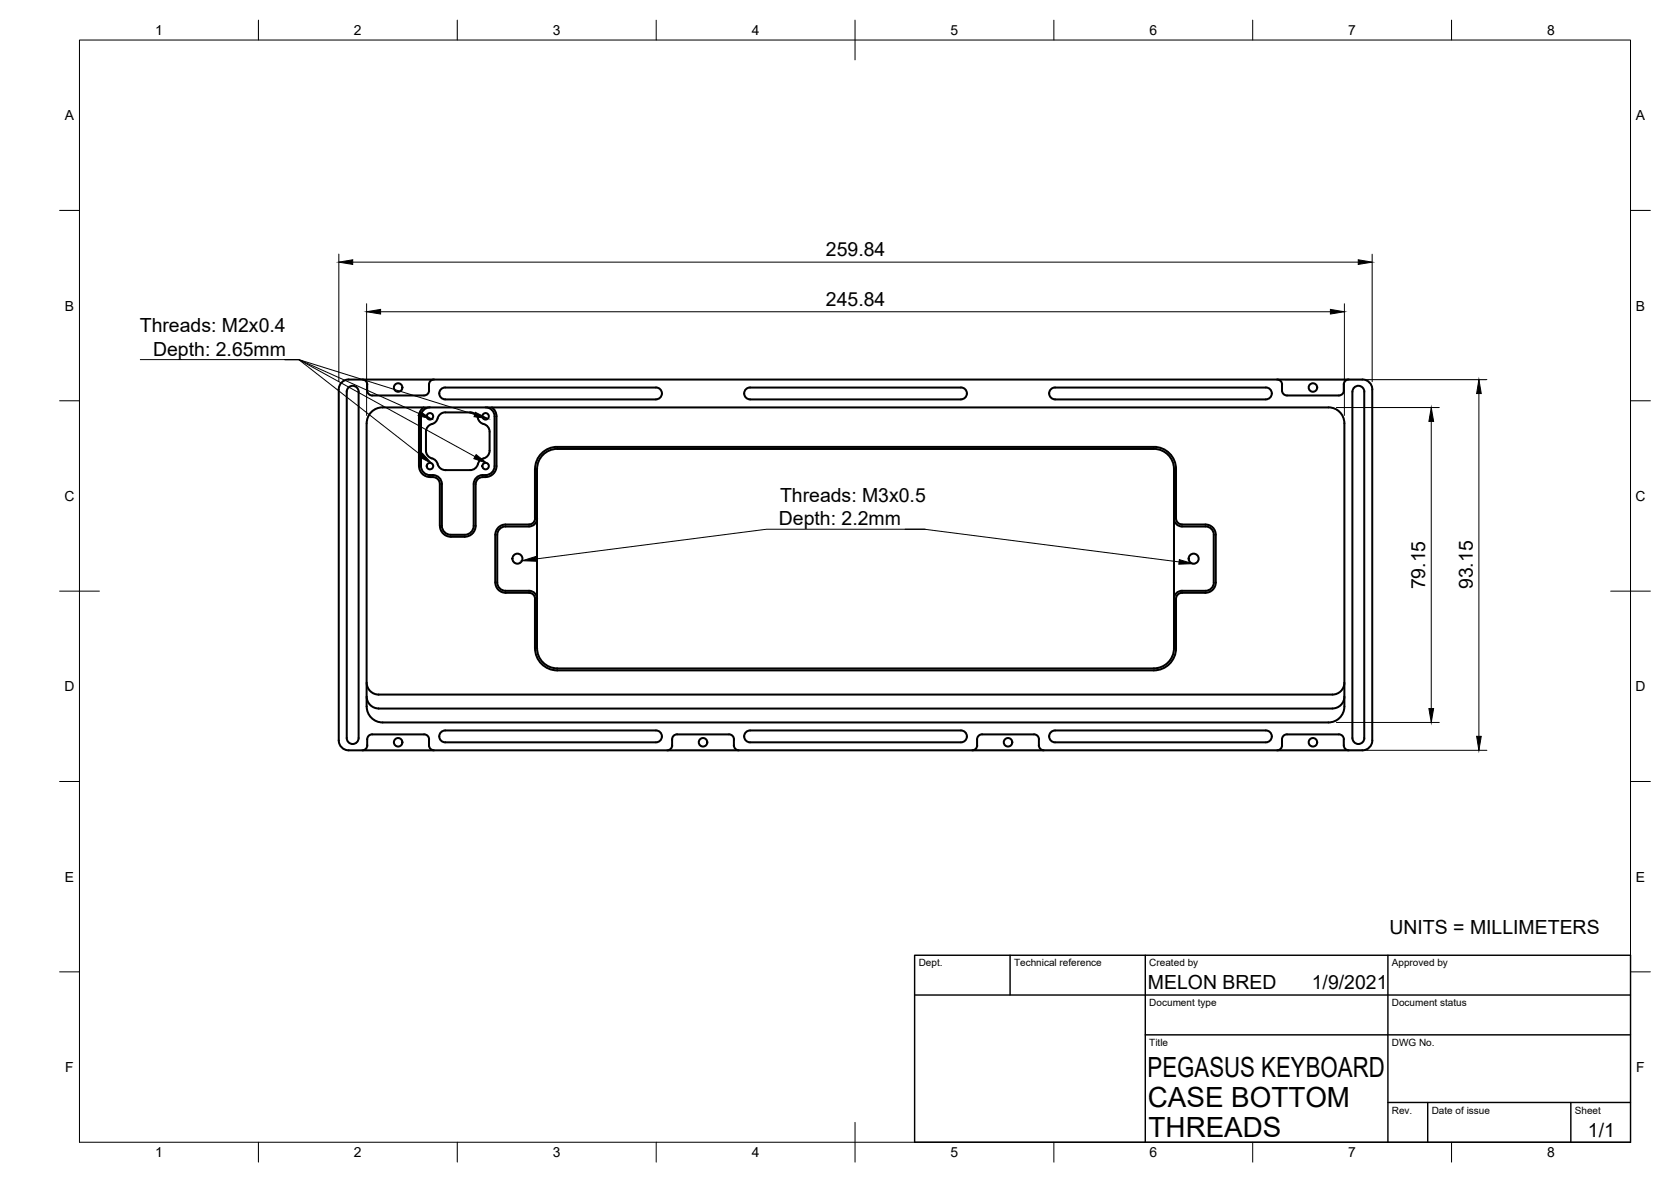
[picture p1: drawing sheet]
<svg xmlns="http://www.w3.org/2000/svg" width="420mm" height="297mm" viewBox="0 0 420 297" stroke-linecap="round" stroke-linejoin="round" font-family="sans-serif">
<!-- layer: Visible -->
<g fill="none" stroke="#000" stroke-width=".51">
<path d="M86.1 95.9l1-.5h.6h254.9a2.48 2.48 0 0 1 2.4 2.5l.1 88.2a2.51 2.51 0 0 1-2.6 2.5h-254.8a2.51 2.51 0 0 1-2.5-2.5v-88.2a2.5 2.5 0 0 1 .9-2zM87.5 97.6a1.49 1.49 0 0 1 1.6-.6 1.49 1.49 0 0 1 1.1 1.4v87.1a1.49 1.49 0 0 1-1.5 1.5 1.49 1.49 0 0 1-1.5-1.5v-87.1zM109.1 95.4a1.26 1.26 0 0 0-1.2 1.2v1.5a1.22 1.22 0 0 1-1.3 1.3h-13a1.26 1.26 0 0 1-1.3-1.3v-1.5a1.22 1.22 0 0 0-1.2-1.2M110.7 98l.8-.6h.4h53a1.5 1.5 0 0 1 1.5 1.5 1.5 1.5 0 0 1-1.5 1.5h-53a1.49 1.49 0 0 1-1.3-.9 1.49 1.49 0 0 1 .1-1.5zM187.4 98l.7-.6h.5h53a1.5 1.5 0 0 1 1.5 1.5 1.5 1.5 0 0 1-1.5 1.5h-53a1.49 1.49 0 0 1-1.3-.9 1.49 1.49 0 0 1 .1-1.5zM318.3 97.4h-53a1.49 1.49 0 0 0-1.5 1.5 1.49 1.49 0 0 0 1.5 1.5h53M318.3 97.4a1.49 1.49 0 0 1 1.5 1.5 1.49 1.49 0 0 1-1.5 1.5M339.1 95.4a1.26 1.26 0 0 0-1.2 1.2v1.5a1.22 1.22 0 0 1-1.3 1.3h-13a1.26 1.26 0 0 1-1.3-1.3v-1.5a1.22 1.22 0 0 0-1.2-1.2M340 98.5v87M340.1 98.4a1.48 1.48 0 0 1 1.5-1.4 1.48 1.48 0 0 1 1.4 1.5v87a1.49 1.49 0 0 1-1.4 1.5 1.49 1.49 0 0 1-1.5-1.5M92.2 106.4v71.2M92.2 106.4a4 4 0 0 1 4-4h237.8a4 4 0 0 1 4 4v71.2"/>
<path d="M105.3 104.6v12.5M105.4 117.1a2.89 2.89 0 0 0 3.4 2.8M105.9 117.1a2.38 2.38 0 0 0 2.9 2.3M105.9 104.6v12.5M106.5 102.4a2.74 2.74 0 0 0-1.1 2.2M108.1 102.4a2.25 2.25 0 0 0-2.2 2.2M108.8 119.9a1.75 1.75 0 0 1 1.8 1.7v10.6M108.8 119.4a2.25 2.25 0 0 1 2.3 2.3v10.4a2.25 2.25 0 0 0 2.2 2.3h3.6a2.25 2.25 0 0 0 2.2-2.2v-10.6a2.25 2.25 0 0 1 2.3-2.2M112 103.6h6.2M112 103.6a2.16 2.16 0 0 0-2.1 1.9l-.5 .7-.8 .4a2 2 0 0 0-1.5 1.9v4.8l.2 .8a3.5 3.5 0 0 0 2.1 1.5l.6 1M118.2 103.6a2.16 2.16 0 0 1 2.1 1.9l.5 .7 .8 .4M120.2 116.6a2 2 0 0 1-2 1.5h-6.2a2 2 0 0 1-2-1.5"/>
<path d="M121.4 119.9a1.75 1.75 0 0 0-1.8 1.7M121.6 115.2l-.8 .4-.6 1M121.6 106.6a2 2 0 0 1 1.5 1.9v4.8l-.2 .8a2 2 0 0 1-1.3 1.1M122.1 102.4a2.25 2.25 0 0 1 2.3 2.2M123.7 102.4a2.74 2.74 0 0 1 1.1 2.2M124.4 117.1a2.39 2.39 0 0 1-3.1 2.3M124.4 104.6v12.5M124.8 117.1a2.9 2.9 0 0 1-3.5 2.8M124.8 104.6v12.5M140.1 112.3h150M140.1 112.3a5.6 5.6 0 0 0-5.6 5.6v12.4a1.52 1.52 0 0 1-1.5 1.5h-5.9a2.6 2.6 0 0 0-2.6 2.6v12a2.6 2.6 0 0 0 2.6 2.6h5.9a1.49 1.49 0 0 1 1.5 1.5v12.4M290.1 112.3a5.6 5.6 0 0 1 5.6 5.6v12.4a1.49 1.49 0 0 0 1.5 1.5h5.9a2.57 2.57 0 0 1 2.6 2.6v12a2.57 2.57 0 0 1-2.6 2.6h-5.9a1.49 1.49 0 0 0-1.5 1.5v12.4"/>
<path d="M119.6 121.7v10.4a2.74 2.74 0 0 1-2.7 2.8h-3.6a2.78 2.78 0 0 1-2.7-2.8M135 130.3a2.04 2.04 0 0 1-2 2h-5.9a2.08 2.08 0 0 0-2.1 2.1v12a2.08 2.08 0 0 0 2.1 2.1h5.9a2 2 0 0 1 2 2M295.2 130.3a2 2 0 0 0 2 2h5.9a2.05 2.05 0 0 1 2.1 2.1v12a2.05 2.05 0 0 1-2.1 2.1h-5.9a2 2 0 0 0-2 2M92.2 171.6a2.99 2.99 0 0 0 3 2.9h239.8a2.99 2.99 0 0 0 3-2.9M92.2 175a2.99 2.99 0 0 0 3 3M92.2 177.5a4 4 0 0 0 4 4.1h237.8a4 4 0 0 0 4-4.1M95.2 178.1h239.8M134.5 162.9a5.6 5.6 0 0 0 5.6 5.6h150a5.6 5.6 0 0 0 5.6-5.6M135 162.9v-45a5.1 5.1 0 0 1 5.1-5.1h150a5 5 0 0 1 5.1 5.1v45M135 162.9a5.1 5.1 0 0 0 5.1 5.1h150a5.1 5.1 0 0 0 5.1-5.1M338 175a2.99 2.99 0 0 1-3 3M91.1 188.6a1.26 1.26 0 0 0 1.3-1.3l-.1-1.5a1.26 1.26 0 0 1 1.3-1.3l13 .1a1.22 1.22 0 0 1 1.3 1.2v1.5a1.26 1.26 0 0 0 1.2 1.3"/>
<path d="M111.1 183.9l.8-.3h53a1.49 1.49 0 0 1 1.5 1.5 1.49 1.49 0 0 1-1.5 1.4h-53a1.49 1.49 0 0 1-1.4-1 1.49 1.49 0 0 1 .6-1.6zM169 187.3v-1.5a1.26 1.26 0 0 1 1.3-1.3l13 .1a1.22 1.22 0 0 1 1.3 1.2l-.1 1.5a1.26 1.26 0 0 0 1.3 1.3M169 187.3a1.26 1.26 0 0 1-1.2 1.3M187.7 183.9l.9-.3h53a1.49 1.49 0 0 1 1.5 1.5 1.49 1.49 0 0 1-1.5 1.4h-53a1.49 1.49 0 0 1-1.4-1 1.49 1.49 0 0 1 .5-1.6zM245.7 187.3v-1.5a1.23 1.23 0 0 1 1.2-1.2l13.1-.1a1.23 1.23 0 0 1 1.2 1.3v1.5a1.26 1.26 0 0 0 1.3 1.3M245.7 187.3a1.26 1.26 0 0 1-1.3 1.3M318.3 183.6h-53a1.49 1.49 0 0 0-1.5 1.5 1.49 1.49 0 0 0 1.5 1.4h53M318.3 183.6a1.49 1.49 0 0 1 1.5 1.5 1.49 1.49 0 0 1-1.5 1.4M321.1 188.6a1.23 1.23 0 0 0 1.2-1.3v-1.5a1.23 1.23 0 0 1 1.3-1.2l13-.1a1.23 1.23 0 0 1 1.3 1.3v1.5a1.26 1.26 0 0 0 1.2 1.3"/>
<circle cx="100.1" cy="97.4" r="1.07"/>
<circle cx="330.1" cy="97.4" r="1.07"/>
<circle cx="108.1" cy="104.6" r=".81"/>
<circle cx="108.1" cy="117.1" r=".81"/>
<circle cx="122.1" cy="117.1" r=".81"/>
<circle cx="122.1" cy="104.6" r=".81"/>
<circle cx="130.1" cy="140.4" r="1.26"/>
<circle cx="300.1" cy="140.4" r="1.26"/>
<circle cx="100.1" cy="186.5" r="1.07"/>
<circle cx="176.8" cy="186.5" r="1.07"/>
<circle cx="253.5" cy="186.5" r="1.07"/>
<circle cx="330.1" cy="186.5" r="1.07"/>
</g>
<!-- layer: Border -->
<g fill="none" stroke="#000" stroke-width=".25">
<path d="M20 10.1h390v276.9h-390zM65 5.1v5M115 5.1v5M165 5.1v5M215 5.1v10M265 5.1v5M315 5.1v5M365 5.1v5M15 52.9h5M410 52.9h5M15 100.7h5M410 100.7h5"/>
<path d="M15 148.6h10M405 148.6h10M15 196.4h5M410 196.4h5M15 244.2h5M410 244.2h5M65 287v5M115 287v5M165 287v5M215 282.1v9.9M265 287v5M315 287v5"/>
<path d="M365 287v5"/>
</g>
<!-- layer: TitleBlock -->
<path d="M230 240.1h180v46.9h-180zM230 250h180M254 240.1v9.9M288 240.1v46.9M349 240.1v46.9M288 260.1h122M349 277.1h61M359 277.1v9.9M395 277.1v9.9" fill="none" stroke="#000" stroke-width=".36"/>
<!-- layer: Dimensions -->
<path d="M85.2 63.9v32M88.7 65.9h252.8M92.2 76.3v28.1M95.7 78.3h238.8M338 76.3v28.1M345 63.9v32M323.1 95.4h50.8M371.9 98.9v86.1M336 102.4h25.9M359.9 105.9v72.2M169.8 188.6h204.1M336 181.6h25.9" fill="none" stroke="#000" stroke-width=".25"/>
<path d="M85.2 65.9l3.5-.6v1.1zM92.2 78.3l3.5-.5v1.1zM334.5 77.8l3.5 .5-3.5 .6zM341.5 65.3l3.5 .6-3.5 .5zM371.9 95.4l.5 3.5h-1.1zM359.9 102.4l.6 3.5h-1.2zM359.3 178.1h1.2l-.6 3.5zM371.3 185h1.1l-.5 3.6z" fill="#000" stroke="#000" stroke-width=".25"/>
<!-- layer: Annotations -->
<path d="M105.6 103.4l2.9 1.9-3.4-.9zM106.2 113.9l2.4 2.6-3.1-1.7zM119.5 103.6l3.2 1.6-3.5-.5zM119.7 114.2l2.8 2.2-3.4-1.1zM131.3 140.9l3.4-1 .1 1.1zM296.5 140.6l3.5 1.1-3.6 .1z" fill="#000" stroke="#000" stroke-width=".25"/>
<path d="M35.3 90.4h39.8l30.2 13.5M71.6 90.4h3.5l44.3 13.8M71.6 90.4h3.5l44.3 24.4M71.6 90.4h3.5l30.8 24M227.6 133h4.8l64.1 8.2M232.6 133h-39.9l-58 7.5" fill="none" stroke="#000" stroke-width=".25"/>
<g font-size="7">
<text x="288.5" y="270.6">PEGASUS KEYBOARD</text>
<text x="288.6" y="278.1">CASE BOTTOM</text>
<text x="288.8" y="285.6">THREADS</text>
</g>
<g font-size="4.9">
<text x="207.7" y="64.3">259.84</text>
<text x="207.7" y="76.8">245.84</text>
<text x="35.2" y="83.6">Threads: M2x0.4</text>
<text x="38.5" y="89.4">Depth: 2.65mm</text>
<text x="196.1" y="126.2">Threads: M3x0.5</text>
<text x="195.9" y="132">Depth: 2.2mm</text>
<text x="358.3" y="148.1" transform="rotate(-90 358.3 148.1)">79.15</text>
<text x="370.3" y="148.1" transform="rotate(-90 370.3 148.1)">93.15</text>
<text x="349.4" y="234.6">UNITS = MILLIMETERS</text>
<text x="288.6" y="248.6">MELON BRED</text>
<text x="329.8" y="248.6">1/9/2021</text>
<text x="399.3" y="285.8">1/1</text>
</g>
<g font-size="3.5">
<text x="39" y="8.8">1</text>
<text x="89" y="8.8">2</text>
<text x="139" y="8.8">3</text>
<text x="189" y="8.8">4</text>
<text x="239" y="8.8">5</text>
<text x="289" y="8.8">6</text>
<text x="339" y="8.8">7</text>
<text x="389" y="8.8">8</text>
<text x="16.3" y="30.2">A</text>
<text x="411.3" y="30.2">A</text>
<text x="16.3" y="78">B</text>
<text x="411.3" y="78">B</text>
<text x="16.2" y="125.9">C</text>
<text x="411.2" y="125.9">C</text>
<text x="16.2" y="173.7">D</text>
<text x="411.2" y="173.7">D</text>
<text x="16.3" y="221.6">E</text>
<text x="411.3" y="221.6">E</text>
<text x="16.4" y="269.4">F</text>
<text x="411.4" y="269.4">F</text>
<text x="39" y="290.8">1</text>
<text x="89" y="290.8">2</text>
<text x="139" y="290.8">3</text>
<text x="189" y="290.8">4</text>
<text x="239" y="290.8">5</text>
<text x="289" y="290.8">6</text>
<text x="339" y="290.8">7</text>
<text x="389" y="290.8">8</text>
</g>
<g font-size="2.5">
<text x="231" y="242.9">Dept.</text>
<text x="255" y="242.9">Technical reference</text>
<text x="289" y="242.9">Created by</text>
<text x="350" y="242.9">Approved by</text>
<text x="289" y="252.8">Document type</text>
<text x="350" y="252.8">Document status</text>
<text x="289" y="262.9">Title</text>
<text x="350" y="262.9">DWG No.</text>
<text x="350" y="279.9">Rev.</text>
<text x="360" y="279.9">Date of issue</text>
<text x="396" y="279.9">Sheet</text>
</g>
</svg>
